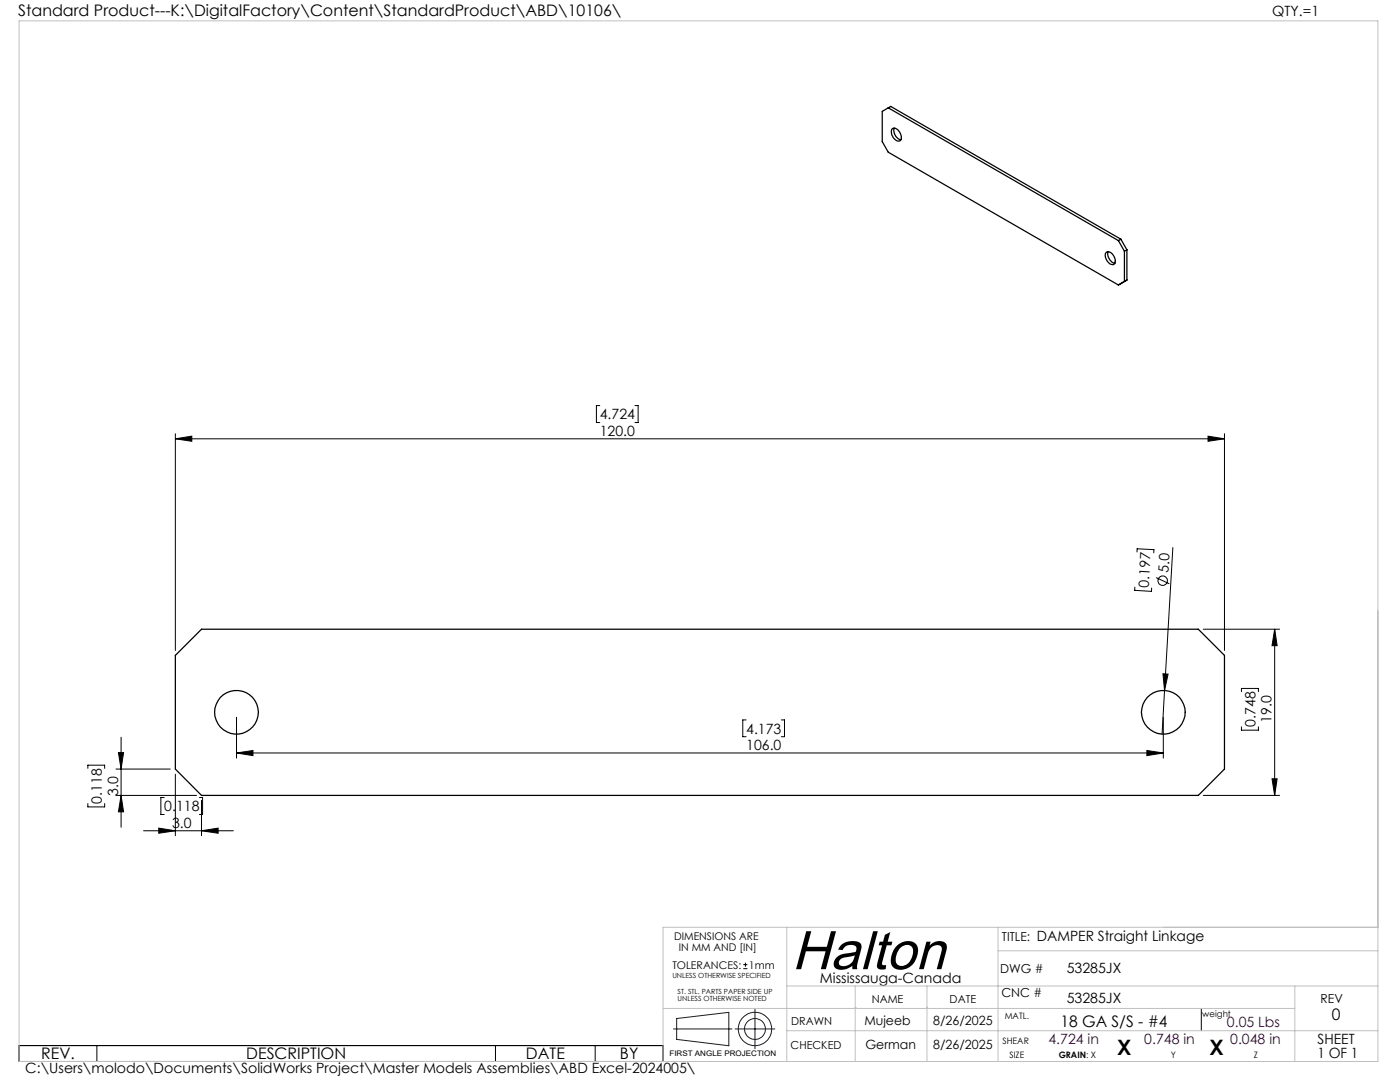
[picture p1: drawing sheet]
<svg xmlns="http://www.w3.org/2000/svg" width="279mm" height="216mm" viewBox="0 0 279 216" stroke-linecap="round" stroke-linejoin="round" font-family="sans-serif">
<g fill="none" stroke="#000" stroke-width=".25">
<path d="M177.3 21.5l-1.2 .7v6.1l1.2 2.1 45.9 26.5M177.3 21.5l45.9 26.5M177.3 21.5l.5-.3 45.9 26.5M178 25.8a1.11 1.11 0 0 1 1.6 .7 1.18 1.18 0 0 1-.1 1.7 1.79 1.79 0 0 1-1.5-2.4zM178.5 25.6a1.9 1.9 0 0 0 1.3 2.3M220.7 50.4a1.09 1.09 0 0 1 1.6 .8 .98 .98 0 0 1-.3 1.6 1.86 1.86 0 0 1-1.3-2.4zM221.2 50.2a1.95 1.95 0 0 0 1.3 2.3M223.2 48l1.2 2.1M223.7 47.7l-.5 .3M223.7 47.7l1.2 2.1M223.7 56.6l-.5 .3M224.4 50.1v6.1l.5-.3"/>
<path d="M224.9 55.9l-1.7 1M224.9 49.8l-.5 .3M224.9 49.8v6.1M35 130.8l5.2-5.2h198.9l5.3 5.2v22.7l-5.3 5.2h-198.9l-5.2-5.2z"/>
<circle cx="47.2" cy="142.1" r="4.4"/>
<circle cx="232.2" cy="142.1" r="4.4"/>
</g>
<g fill="none" stroke="#000" stroke-width=".2">
<path d="M35 87.6l3.3-.6v1.1zM35 86.5v43.3M35 87.6h209.4M119.7 80.9h-.7v3.4h.7M126.7 80.9h.7v3.4h-.7M241.1 87l3.3 .6-3.3 .5zM244.4 86.5v43.3M226.5 117.2l-.1 .6 3.4 .2v-.7M226.9 110.1v-.6l3.4 .2v.6M230.7 115.3l2.7 1.2M234.1 109.3l-1.7 28.5M232.1 134.4l1 .1-.7 3.3z"/>
<path d="M232.4 137.8l-.5 8.7M240.1 125.6h15.3M247.8 138v-.6h3.3v.6M254.4 125.6l.5 3.2h-1zM254.4 125.6v33.1M17.5 153.3v-.6h3.4v.6M23.1 158.7h16.1M23.1 153.5h10.9M23.6 150.2h1.1l-.5 3.3zM24.2 158.7l.5 3.3h-1.1zM24.2 147.1v18M32.8 159.1h-.7v3.4h.7"/>
<path d="M35 154.5v12.3M39.8 159.1h.6v3.4h-.6M40.2 159.7v7.1M47.2 150.2l3.3-.4v1zM47.2 143.1v8.2M47.2 150.2h185M148.9 143.7h-.7v3.3h.7M155.9 143.7h.7v3.3h-.7M228.9 149.8l3.3 .4-3.3 .6zM232.2 143.1v8.2M240.1 158.7h15.3M247.8 145v.7h3.3v-.7"/>
<path d="M253.9 155.4h1l-.5 3.3zM17.5 160.3v.7h3.4v-.7M28.6 165.8h18M31.7 165.2l3.3 .6-3.3 .5zM40.2 165.8l3.3-.6v1.1zM148.3 193.3h.9M148.3 192.5h.9M148.8 192.1v.8M3.8 208.6h128.5v3.2h-128.5zM19.3 208.6v3.2M98.9 208.6v3.2M118.8 208.6v3.2"/>
<path d="M239.7 201.2v4.5"/>
<circle cx="232" cy="115.9" r=".93"/>
</g>
<g fill="none" stroke="#191924" stroke-width=".2">
<path d="M134.4 205.3h11.7M135 203.2l10.5-1.2v6.7l-10.5-1.3zM146.7 205.3h7.9M150.7 201.4v7.9"/>
<circle cx="150.7" cy="205.3" r="2.09"/>
<circle cx="150.7" cy="205.3" r="3.3"/>
</g>
<path d="M3.8 4.2h271.2v207.6h-271.2zM157 196.7h118M157 185v26.8M170.7 196.7v15.1M185 196.7v15.1M199.2 185v26.8M199.2 189.7h75.8M258.4 196.7v15.1M275 185h-142.7v26.8M132.3 201.2h126.1M157 205.7h118M170.7 201h.1" fill="none" stroke="#c0c0c0" stroke-width=".2"/>
<g fill="#000">
<path d="M232.1 134.4l1 .1-.7 3.3z"/>
<path d="M35 87.6l3.3-.6v1.1zM241.1 87l3.3 .6-3.3 .5z"/>
<path d="M254.4 125.6l.5 3.2h-1zM253.9 155.4h1l-.5 3.3z"/>
<path d="M24.2 158.7l.5 3.3h-1.1zM23.6 150.2h1.1l-.5 3.3z"/>
<path d="M47.2 150.2l3.3-.4v1zM228.9 149.8l3.3 .4-3.3 .6z"/>
<path d="M40.2 165.8l3.3-.6v1.1zM31.7 165.2l3.3 .6-3.3 .5z"/>
</g>
<text font-size="11" x="158" y="193.4">Halton</text>
<g font-size="4.2">
<text x="223" y="210.4">X</text>
<text x="241.4" y="210.4">X</text>
</g>
<g font-size="3.2">
<text x="3.6" y="3.3">Standard Product---K:\DigitalFactory\Content\StandardProduct\ABD\10106\</text>
<text x="265.8" y="203.5">0</text>
<text x="211.6" y="204.9">18 GA S/S - #4</text>
<text x="8.2" y="211.4">REV.</text>
<text x="49.2" y="211.4">DESCRIPTION</text>
<text x="105" y="211.4">DATE</text>
<text x="123.7" y="211.4">BY</text>
</g>
<g font-size="2.8">
<text x="253.9" y="3.3">QTY.=1</text>
<text x="119.7" y="83.7">4.724</text>
<text x="119.7" y="86.9">120.0</text>
<text x="229.2" y="117.3" transform="rotate(-87 229.2 117.3)">0.197</text>
<text x="233.2" y="114.4" transform="rotate(-87 233.2 114.4)">5.0</text>
<text x="148.9" y="146.4">4.173</text>
<text x="148.9" y="149.6">106.0</text>
<text x="250.5" y="145" transform="rotate(-90 250.5 145)">0.748</text>
<text x="253.8" y="144.2" transform="rotate(-90 253.8 144.2)">19.0</text>
<text x="20.3" y="160.3" transform="rotate(-90 20.3 160.3)">0.118</text>
<text x="23.6" y="158.8" transform="rotate(-90 23.6 158.8)">3.0</text>
<text x="32.8" y="161.9">0.118</text>
<text x="34.3" y="165.1">3.0</text>
<text x="206.9" y="187.8">DAMPER Straight Linkage</text>
<text x="163.6" y="196.1">Mississauga-Canada</text>
<text x="212.9" y="194.1">53285JX</text>
<text x="212.9" y="200.1">53285JX</text>
<text x="263" y="208.3">SHEET</text>
<text x="5" y="214.1">C:\Users\molodo\Documents\SolidWorks Project\Master Models Assemblies\ABD Excel-2024005\</text>
<text x="262.9" y="211.1">1 OF 1</text>
</g>
<g font-size="2.8" fill="#400040">
<text x="209.2" y="208.3">4.724 in</text>
<text x="228.4" y="208.3">0.748 in</text>
<text x="244.9" y="204.9">0.05 Lbs</text>
<text x="245.5" y="208.3">0.048 in</text>
</g>
<g font-size="2.5">
<text x="200" y="187.8">TITLE:</text>
<text x="199.6" y="194.1">DWG #</text>
<text x="199.9" y="198.9">CNC #</text>
<text x="263.5" y="200.1">REV</text>
<text x="172.5" y="204.6">Mujeeb</text>
<text x="172.7" y="209.3">German</text>
<text x="186.2" y="204.6">8/26/2025</text>
<text x="186.2" y="209.3">8/26/2025</text>
</g>
<g font-size="2.2">
<text x="174" y="200.1">NAME</text>
<text x="189.5" y="200.1">DATE</text>
<text x="157.8" y="209.3">CHECKED</text>
<text x="157.9" y="204.6">DRAWN</text>
</g>
<g font-size="2.1">
<text x="134.5" y="187.6">DIMENSIONS ARE</text>
<text x="135.5" y="189.7">IN MM AND [IN]</text>
<text x="134.2" y="193.3">TOLERANCES:</text>
<text x="149.5" y="193.3">1mm</text>
</g>
<g font-size="1.8">
<text x="200.5" y="203.3">MATL.</text>
<text x="240" y="202.8">weight</text>
<text x="200.1" y="208.3">SHEAR</text>
<text x="201.5" y="211.1">SIZE</text>
<text x="211.3" y="211.1">GRAIN: X</text>
<text x="233.7" y="211.1">Y</text>
<text x="250.2" y="211.1">Z</text>
</g>
<text font-size="1.5" x="133.6" y="210.7">FIRST ANGLE PROJECTION</text>
<g font-size="1.4">
<text x="134.2" y="195.1">UNLESS OTHERWISE SPECIFIED</text>
<text x="135.2" y="198.3">ST. STL. PARTS PAPER SIDE UP</text>
<text x="135.2" y="199.7">UNLESS OTHERWISE NOTED</text>
</g>
</svg>
